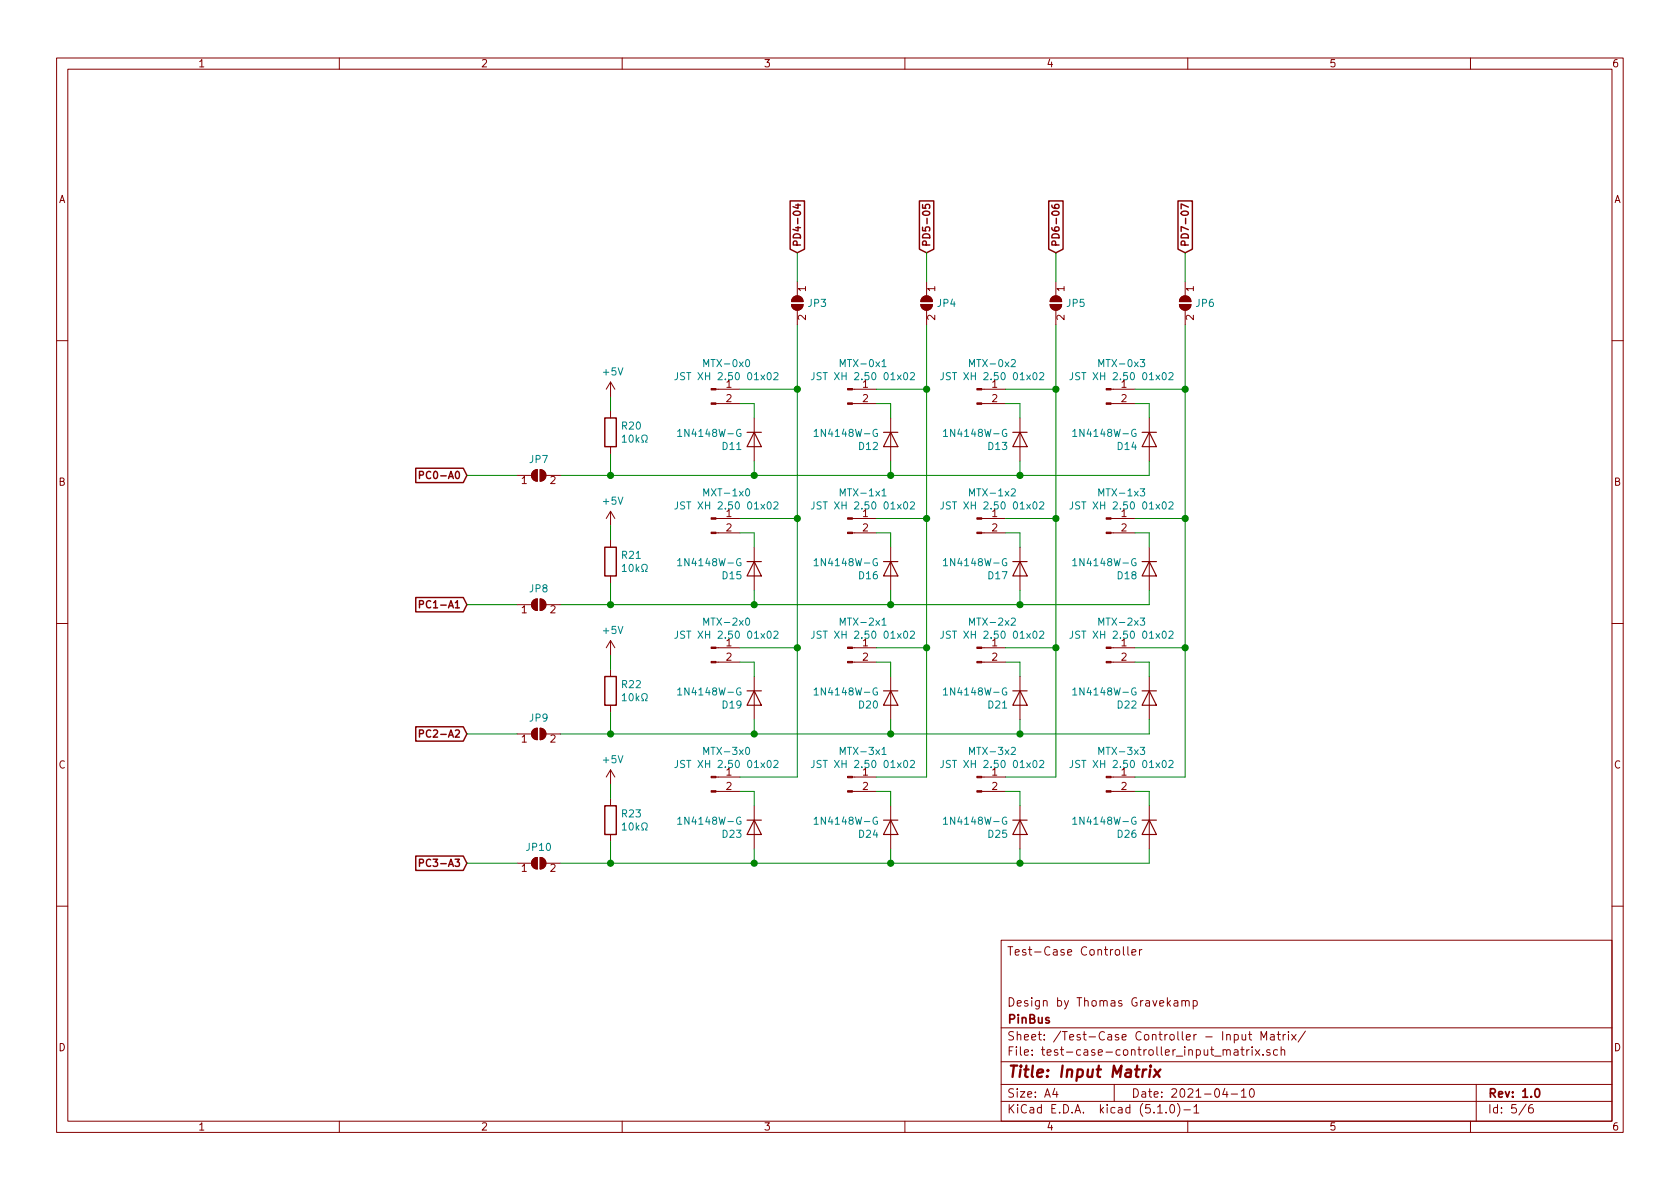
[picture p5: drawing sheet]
EESchema Schematic File Version 4
LIBS:test-case-controller-cache
EELAYER 29 0
EELAYER END
$Descr A4 11693 8268
encoding utf-8
Sheet 5 6
Title "Input Matrix"
Date "2021-04-10"
Rev "1.0"
Comp "PinBus"
Comment1 "Design by Thomas Gravekamp"
Comment2 ""
Comment3 ""
Comment4 "Test-Case Controller"
$EndDescr
Text GLabel 8250 1750 1    50   Input ~ 10
PD7-07
Text GLabel 7350 1750 1    50   Input ~ 10
PD6-06
Text GLabel 6450 1750 1    50   Input ~ 10
PD5-05
Text GLabel 5550 1750 1    50   Input ~ 10
PD4-04
Text GLabel 3250 6000 0    50   Input ~ 10
PC3-A3
Text GLabel 3250 5100 0    50   Input ~ 10
PC2-A2
Text GLabel 3250 4200 0    50   Input ~ 10
PC1-A1
Text GLabel 3250 3300 0    50   Input ~ 10
PC0-A0
$Comp
L Connector:Conn_01x02_Male J?
U 1 1
P 4950 2700
AR Path="/606CD48B" Ref="J?"  Part="1" 
AR Path="/605B13F8/606CD48B" Ref="J?"  Part="1" 
AR Path="/606CA42C/606CD48B" Ref="MTX-0x0"  Part="1" 
F 0 "MTX-0x0" H 5058 2881 50  0000 C CNN
F 1 "JST XH 2.50 01x02" H 5058 2790 50  0000 C CNN
F 2 "Connector_JST:JST_XH_B2B-XH-A_1x02_P2.50mm_Vertical" H 4950 2700 50  0001 C CNN
F 3 "~" H 4950 2700 50  0001 C CNN
	1    4950 2700
	1    0    0    -1  
$EndComp
$Comp
L Connector:Conn_01x02_Male J?
U 1 1
P 4950 3600
AR Path="/606CD491" Ref="J?"  Part="1" 
AR Path="/605B13F8/606CD491" Ref="J?"  Part="1" 
AR Path="/606CA42C/606CD491" Ref="MXT-1x0"  Part="1" 
F 0 "MXT-1x0" H 5058 3781 50  0000 C CNN
F 1 "JST XH 2.50 01x02" H 5058 3690 50  0000 C CNN
F 2 "Connector_JST:JST_XH_B2B-XH-A_1x02_P2.50mm_Vertical" H 4950 3600 50  0001 C CNN
F 3 "~" H 4950 3600 50  0001 C CNN
	1    4950 3600
	1    0    0    -1  
$EndComp
$Comp
L Connector:Conn_01x02_Male J?
U 1 1
P 4950 4500
AR Path="/606CD497" Ref="J?"  Part="1" 
AR Path="/605B13F8/606CD497" Ref="J?"  Part="1" 
AR Path="/606CA42C/606CD497" Ref="MTX-2x0"  Part="1" 
F 0 "MTX-2x0" H 5058 4681 50  0000 C CNN
F 1 "JST XH 2.50 01x02" H 5058 4590 50  0000 C CNN
F 2 "Connector_JST:JST_XH_B2B-XH-A_1x02_P2.50mm_Vertical" H 4950 4500 50  0001 C CNN
F 3 "~" H 4950 4500 50  0001 C CNN
	1    4950 4500
	1    0    0    -1  
$EndComp
$Comp
L Connector:Conn_01x02_Male J?
U 1 1
P 4950 5400
AR Path="/606CD49D" Ref="J?"  Part="1" 
AR Path="/605B13F8/606CD49D" Ref="J?"  Part="1" 
AR Path="/606CA42C/606CD49D" Ref="MTX-3x0"  Part="1" 
F 0 "MTX-3x0" H 5058 5581 50  0000 C CNN
F 1 "JST XH 2.50 01x02" H 5058 5490 50  0000 C CNN
F 2 "Connector_JST:JST_XH_B2B-XH-A_1x02_P2.50mm_Vertical" H 4950 5400 50  0001 C CNN
F 3 "~" H 4950 5400 50  0001 C CNN
	1    4950 5400
	1    0    0    -1  
$EndComp
$Comp
L Connector:Conn_01x02_Male J?
U 1 1
P 5900 2700
AR Path="/606CD4A3" Ref="J?"  Part="1" 
AR Path="/605B13F8/606CD4A3" Ref="J?"  Part="1" 
AR Path="/606CA42C/606CD4A3" Ref="MTX-0x1"  Part="1" 
F 0 "MTX-0x1" H 6008 2881 50  0000 C CNN
F 1 "JST XH 2.50 01x02" H 6008 2790 50  0000 C CNN
F 2 "Connector_JST:JST_XH_B2B-XH-A_1x02_P2.50mm_Vertical" H 5900 2700 50  0001 C CNN
F 3 "~" H 5900 2700 50  0001 C CNN
	1    5900 2700
	1    0    0    -1  
$EndComp
$Comp
L Connector:Conn_01x02_Male J?
U 1 1
P 5900 3600
AR Path="/606CD4A9" Ref="J?"  Part="1" 
AR Path="/605B13F8/606CD4A9" Ref="J?"  Part="1" 
AR Path="/606CA42C/606CD4A9" Ref="MTX-1x1"  Part="1" 
F 0 "MTX-1x1" H 6008 3781 50  0000 C CNN
F 1 "JST XH 2.50 01x02" H 6008 3690 50  0000 C CNN
F 2 "Connector_JST:JST_XH_B2B-XH-A_1x02_P2.50mm_Vertical" H 5900 3600 50  0001 C CNN
F 3 "~" H 5900 3600 50  0001 C CNN
	1    5900 3600
	1    0    0    -1  
$EndComp
$Comp
L Connector:Conn_01x02_Male J?
U 1 1
P 5900 4500
AR Path="/606CD4AF" Ref="J?"  Part="1" 
AR Path="/605B13F8/606CD4AF" Ref="J?"  Part="1" 
AR Path="/606CA42C/606CD4AF" Ref="MTX-2x1"  Part="1" 
F 0 "MTX-2x1" H 6008 4681 50  0000 C CNN
F 1 "JST XH 2.50 01x02" H 6008 4590 50  0000 C CNN
F 2 "Connector_JST:JST_XH_B2B-XH-A_1x02_P2.50mm_Vertical" H 5900 4500 50  0001 C CNN
F 3 "~" H 5900 4500 50  0001 C CNN
	1    5900 4500
	1    0    0    -1  
$EndComp
$Comp
L Connector:Conn_01x02_Male J?
U 1 1
P 5900 5400
AR Path="/606CD4B5" Ref="J?"  Part="1" 
AR Path="/605B13F8/606CD4B5" Ref="J?"  Part="1" 
AR Path="/606CA42C/606CD4B5" Ref="MTX-3x1"  Part="1" 
F 0 "MTX-3x1" H 6008 5581 50  0000 C CNN
F 1 "JST XH 2.50 01x02" H 6008 5490 50  0000 C CNN
F 2 "Connector_JST:JST_XH_B2B-XH-A_1x02_P2.50mm_Vertical" H 5900 5400 50  0001 C CNN
F 3 "~" H 5900 5400 50  0001 C CNN
	1    5900 5400
	1    0    0    -1  
$EndComp
$Comp
L Connector:Conn_01x02_Male J?
U 1 1
P 6800 2700
AR Path="/606CD4BB" Ref="J?"  Part="1" 
AR Path="/605B13F8/606CD4BB" Ref="J?"  Part="1" 
AR Path="/606CA42C/606CD4BB" Ref="MTX-0x2"  Part="1" 
F 0 "MTX-0x2" H 6908 2881 50  0000 C CNN
F 1 "JST XH 2.50 01x02" H 6908 2790 50  0000 C CNN
F 2 "Connector_JST:JST_XH_B2B-XH-A_1x02_P2.50mm_Vertical" H 6800 2700 50  0001 C CNN
F 3 "~" H 6800 2700 50  0001 C CNN
	1    6800 2700
	1    0    0    -1  
$EndComp
$Comp
L Connector:Conn_01x02_Male J?
U 1 1
P 6800 3600
AR Path="/606CD4C1" Ref="J?"  Part="1" 
AR Path="/605B13F8/606CD4C1" Ref="J?"  Part="1" 
AR Path="/606CA42C/606CD4C1" Ref="MTX-1x2"  Part="1" 
F 0 "MTX-1x2" H 6908 3781 50  0000 C CNN
F 1 "JST XH 2.50 01x02" H 6908 3690 50  0000 C CNN
F 2 "Connector_JST:JST_XH_B2B-XH-A_1x02_P2.50mm_Vertical" H 6800 3600 50  0001 C CNN
F 3 "~" H 6800 3600 50  0001 C CNN
	1    6800 3600
	1    0    0    -1  
$EndComp
$Comp
L Connector:Conn_01x02_Male J?
U 1 1
P 6800 4500
AR Path="/606CD4C7" Ref="J?"  Part="1" 
AR Path="/605B13F8/606CD4C7" Ref="J?"  Part="1" 
AR Path="/606CA42C/606CD4C7" Ref="MTX-2x2"  Part="1" 
F 0 "MTX-2x2" H 6908 4681 50  0000 C CNN
F 1 "JST XH 2.50 01x02" H 6908 4590 50  0000 C CNN
F 2 "Connector_JST:JST_XH_B2B-XH-A_1x02_P2.50mm_Vertical" H 6800 4500 50  0001 C CNN
F 3 "~" H 6800 4500 50  0001 C CNN
	1    6800 4500
	1    0    0    -1  
$EndComp
$Comp
L Connector:Conn_01x02_Male J?
U 1 1
P 6800 5400
AR Path="/606CD4CD" Ref="J?"  Part="1" 
AR Path="/605B13F8/606CD4CD" Ref="J?"  Part="1" 
AR Path="/606CA42C/606CD4CD" Ref="MTX-3x2"  Part="1" 
F 0 "MTX-3x2" H 6908 5581 50  0000 C CNN
F 1 "JST XH 2.50 01x02" H 6908 5490 50  0000 C CNN
F 2 "Connector_JST:JST_XH_B2B-XH-A_1x02_P2.50mm_Vertical" H 6800 5400 50  0001 C CNN
F 3 "~" H 6800 5400 50  0001 C CNN
	1    6800 5400
	1    0    0    -1  
$EndComp
$Comp
L Connector:Conn_01x02_Male J?
U 1 1
P 7700 2700
AR Path="/606CD4D3" Ref="J?"  Part="1" 
AR Path="/605B13F8/606CD4D3" Ref="J?"  Part="1" 
AR Path="/606CA42C/606CD4D3" Ref="MTX-0x3"  Part="1" 
F 0 "MTX-0x3" H 7808 2881 50  0000 C CNN
F 1 "JST XH 2.50 01x02" H 7808 2790 50  0000 C CNN
F 2 "Connector_JST:JST_XH_B2B-XH-A_1x02_P2.50mm_Vertical" H 7700 2700 50  0001 C CNN
F 3 "~" H 7700 2700 50  0001 C CNN
	1    7700 2700
	1    0    0    -1  
$EndComp
$Comp
L Connector:Conn_01x02_Male J?
U 1 1
P 7700 3600
AR Path="/606CD4D9" Ref="J?"  Part="1" 
AR Path="/605B13F8/606CD4D9" Ref="J?"  Part="1" 
AR Path="/606CA42C/606CD4D9" Ref="MTX-1x3"  Part="1" 
F 0 "MTX-1x3" H 7808 3781 50  0000 C CNN
F 1 "JST XH 2.50 01x02" H 7808 3690 50  0000 C CNN
F 2 "Connector_JST:JST_XH_B2B-XH-A_1x02_P2.50mm_Vertical" H 7700 3600 50  0001 C CNN
F 3 "~" H 7700 3600 50  0001 C CNN
	1    7700 3600
	1    0    0    -1  
$EndComp
$Comp
L Connector:Conn_01x02_Male J?
U 1 1
P 7700 4500
AR Path="/606CD4DF" Ref="J?"  Part="1" 
AR Path="/605B13F8/606CD4DF" Ref="J?"  Part="1" 
AR Path="/606CA42C/606CD4DF" Ref="MTX-2x3"  Part="1" 
F 0 "MTX-2x3" H 7808 4681 50  0000 C CNN
F 1 "JST XH 2.50 01x02" H 7808 4590 50  0000 C CNN
F 2 "Connector_JST:JST_XH_B2B-XH-A_1x02_P2.50mm_Vertical" H 7700 4500 50  0001 C CNN
F 3 "~" H 7700 4500 50  0001 C CNN
	1    7700 4500
	1    0    0    -1  
$EndComp
$Comp
L Connector:Conn_01x02_Male J?
U 1 1
P 7700 5400
AR Path="/606CD4E5" Ref="J?"  Part="1" 
AR Path="/605B13F8/606CD4E5" Ref="J?"  Part="1" 
AR Path="/606CA42C/606CD4E5" Ref="MTX-3x3"  Part="1" 
F 0 "MTX-3x3" H 7808 5581 50  0000 C CNN
F 1 "JST XH 2.50 01x02" H 7808 5490 50  0000 C CNN
F 2 "Connector_JST:JST_XH_B2B-XH-A_1x02_P2.50mm_Vertical" H 7700 5400 50  0001 C CNN
F 3 "~" H 7700 5400 50  0001 C CNN
	1    7700 5400
	1    0    0    -1  
$EndComp
$Comp
L Device:D D11
U 1 1
P 5250 3050
F 0 "D11" V 5296 2971 50  0000 R CNN
F 1 "1N4148W-G" V 5205 2971 50  0000 R CNN
F 2 "Diode_SMD:D_SOD-123" H 5250 3050 50  0001 C CNN
F 3 "~" H 5250 3050 50  0001 C CNN
	1    5250 3050
	0    1    1    0   
$EndComp
$Comp
L Device:D D12
U 1 1
P 6200 3050
F 0 "D12" V 6246 2971 50  0000 R CNN
F 1 "1N4148W-G" V 6155 2971 50  0000 R CNN
F 2 "Diode_SMD:D_SOD-123" H 6200 3050 50  0001 C CNN
F 3 "~" H 6200 3050 50  0001 C CNN
	1    6200 3050
	0    1    1    0   
$EndComp
$Comp
L Device:D D13
U 1 1
P 7100 3050
F 0 "D13" V 7146 2971 50  0000 R CNN
F 1 "1N4148W-G" V 7055 2971 50  0000 R CNN
F 2 "Diode_SMD:D_SOD-123" H 7100 3050 50  0001 C CNN
F 3 "~" H 7100 3050 50  0001 C CNN
	1    7100 3050
	0    1    1    0   
$EndComp
$Comp
L Device:D D14
U 1 1
P 8000 3050
F 0 "D14" V 8046 2971 50  0000 R CNN
F 1 "1N4148W-G" V 7955 2971 50  0000 R CNN
F 2 "Diode_SMD:D_SOD-123" H 8000 3050 50  0001 C CNN
F 3 "~" H 8000 3050 50  0001 C CNN
	1    8000 3050
	0    1    1    0   
$EndComp
$Comp
L Device:D D15
U 1 1
P 5250 3950
F 0 "D15" V 5296 3871 50  0000 R CNN
F 1 "1N4148W-G" V 5205 3871 50  0000 R CNN
F 2 "Diode_SMD:D_SOD-123" H 5250 3950 50  0001 C CNN
F 3 "~" H 5250 3950 50  0001 C CNN
	1    5250 3950
	0    1    1    0   
$EndComp
$Comp
L Device:D D16
U 1 1
P 6200 3950
F 0 "D16" V 6246 3871 50  0000 R CNN
F 1 "1N4148W-G" V 6155 3871 50  0000 R CNN
F 2 "Diode_SMD:D_SOD-123" H 6200 3950 50  0001 C CNN
F 3 "~" H 6200 3950 50  0001 C CNN
	1    6200 3950
	0    1    1    0   
$EndComp
$Comp
L Device:D D17
U 1 1
P 7100 3950
F 0 "D17" V 7146 3871 50  0000 R CNN
F 1 "1N4148W-G" V 7055 3871 50  0000 R CNN
F 2 "Diode_SMD:D_SOD-123" H 7100 3950 50  0001 C CNN
F 3 "~" H 7100 3950 50  0001 C CNN
	1    7100 3950
	0    1    1    0   
$EndComp
$Comp
L Device:D D18
U 1 1
P 8000 3950
F 0 "D18" V 8046 3871 50  0000 R CNN
F 1 "1N4148W-G" V 7955 3871 50  0000 R CNN
F 2 "Diode_SMD:D_SOD-123" H 8000 3950 50  0001 C CNN
F 3 "~" H 8000 3950 50  0001 C CNN
	1    8000 3950
	0    1    1    0   
$EndComp
$Comp
L Device:D D19
U 1 1
P 5250 4850
F 0 "D19" V 5296 4771 50  0000 R CNN
F 1 "1N4148W-G" V 5205 4771 50  0000 R CNN
F 2 "Diode_SMD:D_SOD-123" H 5250 4850 50  0001 C CNN
F 3 "~" H 5250 4850 50  0001 C CNN
	1    5250 4850
	0    1    1    0   
$EndComp
$Comp
L Device:D D20
U 1 1
P 6200 4850
F 0 "D20" V 6246 4771 50  0000 R CNN
F 1 "1N4148W-G" V 6155 4771 50  0000 R CNN
F 2 "Diode_SMD:D_SOD-123" H 6200 4850 50  0001 C CNN
F 3 "~" H 6200 4850 50  0001 C CNN
	1    6200 4850
	0    1    1    0   
$EndComp
$Comp
L Device:D D21
U 1 1
P 7100 4850
F 0 "D21" V 7146 4771 50  0000 R CNN
F 1 "1N4148W-G" V 7055 4771 50  0000 R CNN
F 2 "Diode_SMD:D_SOD-123" H 7100 4850 50  0001 C CNN
F 3 "~" H 7100 4850 50  0001 C CNN
	1    7100 4850
	0    1    1    0   
$EndComp
$Comp
L Device:D D22
U 1 1
P 8000 4850
F 0 "D22" V 8046 4771 50  0000 R CNN
F 1 "1N4148W-G" V 7955 4771 50  0000 R CNN
F 2 "Diode_SMD:D_SOD-123" H 8000 4850 50  0001 C CNN
F 3 "~" H 8000 4850 50  0001 C CNN
	1    8000 4850
	0    1    1    0   
$EndComp
$Comp
L Device:D D23
U 1 1
P 5250 5750
F 0 "D23" V 5296 5671 50  0000 R CNN
F 1 "1N4148W-G" V 5205 5671 50  0000 R CNN
F 2 "Diode_SMD:D_SOD-123" H 5250 5750 50  0001 C CNN
F 3 "~" H 5250 5750 50  0001 C CNN
	1    5250 5750
	0    1    1    0   
$EndComp
$Comp
L Device:D D24
U 1 1
P 6200 5750
F 0 "D24" V 6246 5671 50  0000 R CNN
F 1 "1N4148W-G" V 6155 5671 50  0000 R CNN
F 2 "Diode_SMD:D_SOD-123" H 6200 5750 50  0001 C CNN
F 3 "~" H 6200 5750 50  0001 C CNN
	1    6200 5750
	0    1    1    0   
$EndComp
$Comp
L Device:D D25
U 1 1
P 7100 5750
F 0 "D25" V 7146 5671 50  0000 R CNN
F 1 "1N4148W-G" V 7055 5671 50  0000 R CNN
F 2 "Diode_SMD:D_SOD-123" H 7100 5750 50  0001 C CNN
F 3 "~" H 7100 5750 50  0001 C CNN
	1    7100 5750
	0    1    1    0   
$EndComp
$Comp
L Device:D D26
U 1 1
P 8000 5750
F 0 "D26" V 8046 5671 50  0000 R CNN
F 1 "1N4148W-G" V 7955 5671 50  0000 R CNN
F 2 "Diode_SMD:D_SOD-123" H 8000 5750 50  0001 C CNN
F 3 "~" H 8000 5750 50  0001 C CNN
	1    8000 5750
	0    1    1    0   
$EndComp
Wire Wire Line
	5150 2800 5250 2800
Wire Wire Line
	5250 2800 5250 2900
Wire Wire Line
	6100 2800 6200 2800
Wire Wire Line
	6200 2800 6200 2900
Wire Wire Line
	7000 2800 7100 2800
Wire Wire Line
	7100 2800 7100 2900
Wire Wire Line
	7900 2800 8000 2800
Wire Wire Line
	8000 2800 8000 2900
Wire Wire Line
	5150 3700 5250 3700
Wire Wire Line
	5250 3700 5250 3800
Wire Wire Line
	6100 3700 6200 3700
Wire Wire Line
	6200 3700 6200 3800
Wire Wire Line
	7000 3700 7100 3700
Wire Wire Line
	7100 3700 7100 3800
Wire Wire Line
	7900 3700 8000 3700
Wire Wire Line
	8000 3700 8000 3800
Wire Wire Line
	7900 4600 8000 4600
Wire Wire Line
	8000 4600 8000 4700
Wire Wire Line
	7000 4600 7100 4600
Wire Wire Line
	7100 4600 7100 4700
Wire Wire Line
	6100 4600 6200 4600
Wire Wire Line
	6200 4600 6200 4700
Wire Wire Line
	5150 4600 5250 4600
Wire Wire Line
	5250 4600 5250 4700
Wire Wire Line
	5150 5500 5250 5500
Wire Wire Line
	5250 5500 5250 5600
Wire Wire Line
	6100 5500 6200 5500
Wire Wire Line
	6200 5500 6200 5600
Wire Wire Line
	7000 5500 7100 5500
Wire Wire Line
	7100 5500 7100 5600
Wire Wire Line
	7900 5500 8000 5500
Wire Wire Line
	8000 5500 8000 5600
Wire Wire Line
	5250 3300 5250 3200
Wire Wire Line
	5250 3300 6200 3300
Wire Wire Line
	6200 3300 6200 3200
Connection ~ 5250 3300
Wire Wire Line
	6200 3300 7100 3300
Wire Wire Line
	7100 3300 7100 3200
Connection ~ 6200 3300
Wire Wire Line
	7100 3300 8000 3300
Wire Wire Line
	8000 3300 8000 3200
Connection ~ 7100 3300
Wire Wire Line
	5550 2250 5550 2700
Wire Wire Line
	5550 2700 5150 2700
Wire Wire Line
	5150 3600 5550 3600
Wire Wire Line
	5550 3600 5550 2700
Connection ~ 5550 2700
Wire Wire Line
	5250 4200 5250 4100
Wire Wire Line
	5250 4200 6200 4200
Wire Wire Line
	6200 4200 6200 4100
Connection ~ 5250 4200
Wire Wire Line
	6200 4200 7100 4200
Wire Wire Line
	7100 4200 7100 4100
Connection ~ 6200 4200
Wire Wire Line
	7100 4200 8000 4200
Wire Wire Line
	8000 4200 8000 4100
Connection ~ 7100 4200
Wire Wire Line
	5250 5100 5250 5000
Wire Wire Line
	5250 5100 6200 5100
Wire Wire Line
	6200 5100 6200 5000
Connection ~ 5250 5100
Wire Wire Line
	6200 5100 7100 5100
Wire Wire Line
	7100 5100 7100 5000
Connection ~ 6200 5100
Wire Wire Line
	7100 5100 8000 5100
Wire Wire Line
	8000 5100 8000 5000
Connection ~ 7100 5100
Wire Wire Line
	5250 6000 5250 5900
Wire Wire Line
	5250 6000 6200 6000
Wire Wire Line
	6200 6000 6200 5900
Connection ~ 5250 6000
Wire Wire Line
	6200 6000 7100 6000
Wire Wire Line
	7100 6000 7100 5900
Connection ~ 6200 6000
Wire Wire Line
	7100 6000 8000 6000
Wire Wire Line
	8000 6000 8000 5900
Connection ~ 7100 6000
Wire Wire Line
	5150 4500 5550 4500
Wire Wire Line
	5550 4500 5550 3600
Connection ~ 5550 3600
Wire Wire Line
	5150 5400 5550 5400
Wire Wire Line
	5550 5400 5550 4500
Connection ~ 5550 4500
Wire Wire Line
	6450 2250 6450 2700
Wire Wire Line
	6450 2700 6100 2700
Wire Wire Line
	6450 2700 6450 3600
Wire Wire Line
	6450 3600 6100 3600
Connection ~ 6450 2700
Wire Wire Line
	6450 3600 6450 4500
Wire Wire Line
	6450 4500 6100 4500
Connection ~ 6450 3600
Wire Wire Line
	6450 4500 6450 5400
Wire Wire Line
	6450 5400 6100 5400
Connection ~ 6450 4500
Wire Wire Line
	7350 2700 7000 2700
Wire Wire Line
	7350 3600 7000 3600
Wire Wire Line
	7350 2250 7350 2700
Connection ~ 7350 2700
Wire Wire Line
	7350 2700 7350 3600
Wire Wire Line
	7350 3600 7350 4500
Wire Wire Line
	7350 4500 7000 4500
Connection ~ 7350 3600
Wire Wire Line
	7350 4500 7350 5400
Wire Wire Line
	7350 5400 7000 5400
Connection ~ 7350 4500
Wire Wire Line
	8250 2250 8250 2700
Wire Wire Line
	8250 2700 7900 2700
Wire Wire Line
	8250 2700 8250 3600
Wire Wire Line
	8250 3600 7900 3600
Connection ~ 8250 2700
Wire Wire Line
	8250 3600 8250 4500
Wire Wire Line
	8250 4500 7900 4500
Connection ~ 8250 3600
Wire Wire Line
	8250 4500 8250 5400
Wire Wire Line
	8250 5400 7900 5400
Connection ~ 8250 4500
$Comp
L Device:R R20
U 1 1
P 4250 3000
F 0 "R20" H 4320 3046 50  0000 L CNN
F 1 "10kΩ" H 4320 2955 50  0000 L CNN
F 2 "Resistor_SMD:R_0603_1608Metric" V 4180 3000 50  0001 C CNN
F 3 "~" H 4250 3000 50  0001 C CNN
	1    4250 3000
	1    0    0    -1  
$EndComp
$Comp
L Device:R R22
U 1 1
P 4250 4800
F 0 "R22" H 4320 4846 50  0000 L CNN
F 1 "10kΩ" H 4320 4755 50  0000 L CNN
F 2 "Resistor_SMD:R_0603_1608Metric" V 4180 4800 50  0001 C CNN
F 3 "~" H 4250 4800 50  0001 C CNN
	1    4250 4800
	1    0    0    -1  
$EndComp
$Comp
L Device:R R21
U 1 1
P 4250 3900
F 0 "R21" H 4320 3946 50  0000 L CNN
F 1 "10kΩ" H 4320 3855 50  0000 L CNN
F 2 "Resistor_SMD:R_0603_1608Metric" V 4180 3900 50  0001 C CNN
F 3 "~" H 4250 3900 50  0001 C CNN
	1    4250 3900
	1    0    0    -1  
$EndComp
Wire Wire Line
	3900 3300 4250 3300
Wire Wire Line
	3900 4200 4250 4200
Wire Wire Line
	3900 5100 4250 5100
Wire Wire Line
	3900 6000 4250 6000
$Comp
L Device:R R23
U 1 1
P 4250 5700
F 0 "R23" H 4320 5746 50  0000 L CNN
F 1 "10kΩ" H 4320 5655 50  0000 L CNN
F 2 "Resistor_SMD:R_0603_1608Metric" V 4180 5700 50  0001 C CNN
F 3 "~" H 4250 5700 50  0001 C CNN
	1    4250 5700
	1    0    0    -1  
$EndComp
$Comp
L power:+5V #PWR062
U 1 1
P 4250 3650
F 0 "#PWR062" H 4250 3500 50  0001 C CNN
F 1 "+5V" H 4265 3823 50  0000 C CNN
F 2 "" H 4250 3650 50  0001 C CNN
F 3 "" H 4250 3650 50  0001 C CNN
	1    4250 3650
	1    0    0    -1  
$EndComp
$Comp
L power:+5V #PWR063
U 1 1
P 4250 4550
F 0 "#PWR063" H 4250 4400 50  0001 C CNN
F 1 "+5V" H 4265 4723 50  0000 C CNN
F 2 "" H 4250 4550 50  0001 C CNN
F 3 "" H 4250 4550 50  0001 C CNN
	1    4250 4550
	1    0    0    -1  
$EndComp
$Comp
L power:+5V #PWR064
U 1 1
P 4250 5450
F 0 "#PWR064" H 4250 5300 50  0001 C CNN
F 1 "+5V" H 4265 5623 50  0000 C CNN
F 2 "" H 4250 5450 50  0001 C CNN
F 3 "" H 4250 5450 50  0001 C CNN
	1    4250 5450
	1    0    0    -1  
$EndComp
Wire Wire Line
	4250 5850 4250 6000
Connection ~ 4250 6000
Wire Wire Line
	4250 6000 5250 6000
Wire Wire Line
	4250 5550 4250 5450
Wire Wire Line
	4250 5100 4250 4950
Connection ~ 4250 5100
Wire Wire Line
	4250 5100 5250 5100
Wire Wire Line
	4250 4650 4250 4550
Wire Wire Line
	4250 3650 4250 3750
Wire Wire Line
	4250 4050 4250 4200
Connection ~ 4250 4200
Wire Wire Line
	4250 4200 5250 4200
Wire Wire Line
	4250 3150 4250 3300
Connection ~ 4250 3300
Wire Wire Line
	4250 3300 5250 3300
Wire Wire Line
	4250 2850 4250 2750
$Comp
L power:+5V #PWR061
U 1 1
P 4250 2750
F 0 "#PWR061" H 4250 2600 50  0001 C CNN
F 1 "+5V" H 4265 2923 50  0000 C CNN
F 2 "" H 4250 2750 50  0001 C CNN
F 3 "" H 4250 2750 50  0001 C CNN
	1    4250 2750
	1    0    0    -1  
$EndComp
$Comp
L Jumper:SolderJumper_2_Open JP7
U 1 1
P 3750 3300
F 0 "JP7" H 3750 3413 50  0000 C CNN
F 1 "SolderJumper_2_Open" H 3750 3414 50  0001 C CNN
F 2 "Jumper:SolderJumper-2_P1.3mm_Open_TrianglePad1.0x1.5mm" H 3750 3300 50  0001 C CNN
F 3 "~" H 3750 3300 50  0001 C CNN
	1    3750 3300
	1    0    0    -1  
$EndComp
$Comp
L Jumper:SolderJumper_2_Open JP8
U 1 1
P 3750 4200
F 0 "JP8" H 3750 4313 50  0000 C CNN
F 1 "SolderJumper_2_Open" H 3750 4314 50  0001 C CNN
F 2 "Jumper:SolderJumper-2_P1.3mm_Open_TrianglePad1.0x1.5mm" H 3750 4200 50  0001 C CNN
F 3 "~" H 3750 4200 50  0001 C CNN
	1    3750 4200
	1    0    0    -1  
$EndComp
$Comp
L Jumper:SolderJumper_2_Open JP9
U 1 1
P 3750 5100
F 0 "JP9" H 3750 5213 50  0000 C CNN
F 1 "SolderJumper_2_Open" H 3750 5214 50  0001 C CNN
F 2 "Jumper:SolderJumper-2_P1.3mm_Open_TrianglePad1.0x1.5mm" H 3750 5100 50  0001 C CNN
F 3 "~" H 3750 5100 50  0001 C CNN
	1    3750 5100
	1    0    0    -1  
$EndComp
$Comp
L Jumper:SolderJumper_2_Open JP10
U 1 1
P 3750 6000
F 0 "JP10" H 3750 6113 50  0000 C CNN
F 1 "SolderJumper_2_Open" H 3750 6114 50  0001 C CNN
F 2 "Jumper:SolderJumper-2_P1.3mm_Open_TrianglePad1.0x1.5mm" H 3750 6000 50  0001 C CNN
F 3 "~" H 3750 6000 50  0001 C CNN
	1    3750 6000
	1    0    0    -1  
$EndComp
Wire Wire Line
	3250 3300 3600 3300
Wire Wire Line
	3250 4200 3600 4200
Wire Wire Line
	3250 5100 3600 5100
Wire Wire Line
	3250 6000 3600 6000
$Comp
L Jumper:SolderJumper_2_Open JP3
U 1 1
P 5550 2100
F 0 "JP3" V 5550 2168 50  0000 L CNN
F 1 "SolderJumper_2_Open" V 5595 2168 50  0001 L CNN
F 2 "Jumper:SolderJumper-2_P1.3mm_Open_TrianglePad1.0x1.5mm" H 5550 2100 50  0001 C CNN
F 3 "~" H 5550 2100 50  0001 C CNN
	1    5550 2100
	0    1    1    0   
$EndComp
$Comp
L Jumper:SolderJumper_2_Open JP4
U 1 1
P 6450 2100
F 0 "JP4" V 6450 2168 50  0000 L CNN
F 1 "SolderJumper_2_Open" V 6495 2168 50  0001 L CNN
F 2 "Jumper:SolderJumper-2_P1.3mm_Open_TrianglePad1.0x1.5mm" H 6450 2100 50  0001 C CNN
F 3 "~" H 6450 2100 50  0001 C CNN
	1    6450 2100
	0    1    1    0   
$EndComp
$Comp
L Jumper:SolderJumper_2_Open JP5
U 1 1
P 7350 2100
F 0 "JP5" V 7350 2168 50  0000 L CNN
F 1 "SolderJumper_2_Open" V 7395 2168 50  0001 L CNN
F 2 "Jumper:SolderJumper-2_P1.3mm_Open_TrianglePad1.0x1.5mm" H 7350 2100 50  0001 C CNN
F 3 "~" H 7350 2100 50  0001 C CNN
	1    7350 2100
	0    1    1    0   
$EndComp
$Comp
L Jumper:SolderJumper_2_Open JP6
U 1 1
P 8250 2100
F 0 "JP6" V 8250 2168 50  0000 L CNN
F 1 "SolderJumper_2_Open" V 8295 2168 50  0001 L CNN
F 2 "Jumper:SolderJumper-2_P1.3mm_Open_TrianglePad1.0x1.5mm" H 8250 2100 50  0001 C CNN
F 3 "~" H 8250 2100 50  0001 C CNN
	1    8250 2100
	0    1    1    0   
$EndComp
Wire Wire Line
	5550 1750 5550 1950
Wire Wire Line
	6450 1950 6450 1750
Wire Wire Line
	7350 1950 7350 1750
Wire Wire Line
	8250 1950 8250 1750
$EndSCHEMATC
